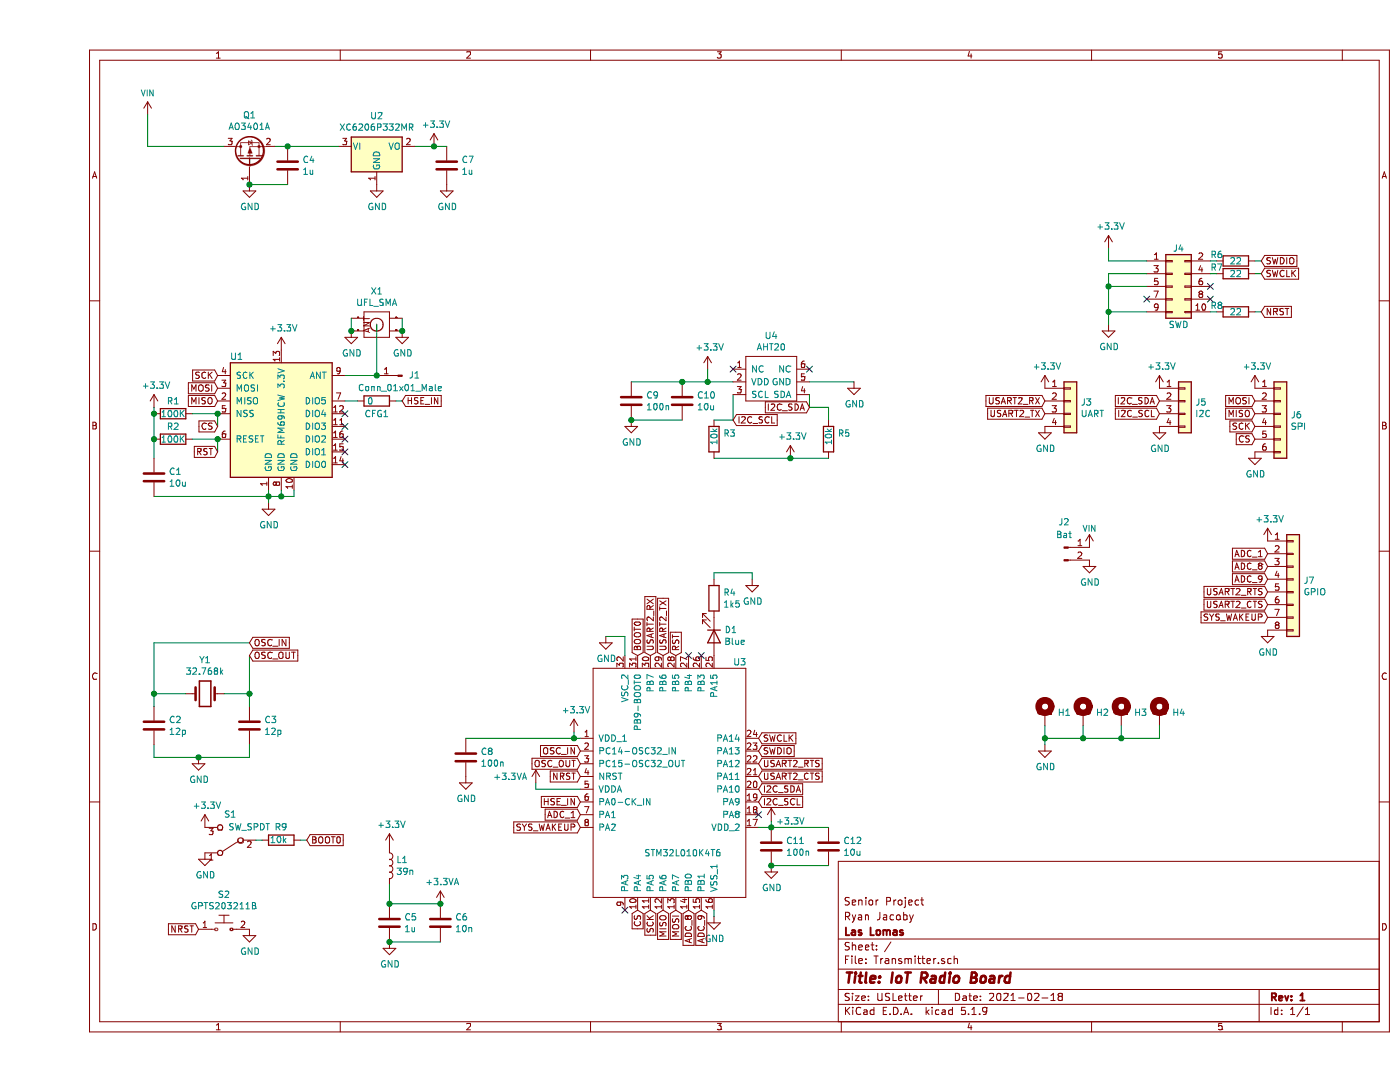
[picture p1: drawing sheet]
EESchema Schematic File Version 4
EELAYER 30 0
EELAYER END
$Descr USLetter 11000 8500
encoding utf-8
Sheet 1 1
Title "IoT Radio Board"
Date "2021-02-18"
Rev "1"
Comp "Las Lomas"
Comment1 "Ryan Jacoby"
Comment2 "Senior Project"
Comment3 ""
Comment4 ""
$EndDescr
$Comp
L RF_Module:RFM69HCW U1
U 1 1
P 1900 3250
F 0 "U1" H 1550 3700 50  0000 C CNN
F 1 "RFM69HCW" V 1900 3200 50  0000 C CNN
F 2 "Digikey Footprints:RF_Module_COM-13909" H -1400 4900 50  0001 C CNN
F 3 "https://www.hoperf.com/data/upload/portal/20181127/5bfcb8284d838.pdf" H -1400 4900 50  0001 C CNN
F 4 "" H 1900 3250 50  0001 C CNN "LCSC Part #"
F 5 "0" H 1900 3250 50  0001 C CNN "LCSC Part"
	1    1900 3250
	1    0    0    -1  
$EndComp
Text GLabel 1400 2950 0    50   Input ~ 0
SCK
Text GLabel 1400 3050 0    50   Input ~ 0
MOSI
Text GLabel 1400 3150 0    50   Input ~ 0
MISO
$Comp
L Connector:Conn_01x01_Male J1
U 1 1
P 2850 2950
F 0 "J1" H 2800 2950 50  0000 R CNN
F 1 "Conn_01x01_Male" H 3200 3050 50  0000 R CNN
F 2 "RF_Antenna:Wire_Antena" H 2850 2950 50  0001 C CNN
F 3 "~" H 2850 2950 50  0001 C CNN
F 4 "" H 2850 2950 50  0001 C CNN "LCSC Part #"
F 5 "0" H 2850 2950 50  0001 C CNN "LCSC Part"
	1    2850 2950
	-1   0    0    1   
$EndComp
Wire Wire Line
	2400 2950 2650 2950
$Comp
L rj_microprocessors:UFL_SMA X1
U 1 1
P 2650 2550
F 0 "X1" H 2650 2815 50  0000 C CNN
F 1 "UFL_SMA" H 2650 2724 50  0000 C CNN
F 2 "Connector_Coaxial:U.FL_Hirose_U.FL-R-SMT-1_Vertical" H 2650 2550 50  0001 C CNN
F 3 "" H 2650 2550 50  0001 C CNN
F 4 " C88374" H 2650 2550 50  0001 C CNN "LCSC Part #"
F 5 " C88374" H 2650 2550 50  0001 C CNN "LCSC Part"
	1    2650 2550
	1    0    0    -1  
$EndComp
Wire Wire Line
	2450 2600 2450 2500
Wire Wire Line
	2850 2600 2850 2500
$Comp
L power:GND #PWR0101
U 1 1
P 2850 2600
F 0 "#PWR0101" H 2850 2350 50  0001 C CNN
F 1 "GND" H 2855 2427 50  0000 C CNN
F 2 "" H 2850 2600 50  0001 C CNN
F 3 "" H 2850 2600 50  0001 C CNN
	1    2850 2600
	1    0    0    -1  
$EndComp
Connection ~ 2850 2600
$Comp
L power:GND #PWR0102
U 1 1
P 2450 2600
F 0 "#PWR0102" H 2450 2350 50  0001 C CNN
F 1 "GND" H 2455 2427 50  0000 C CNN
F 2 "" H 2450 2600 50  0001 C CNN
F 3 "" H 2450 2600 50  0001 C CNN
	1    2450 2600
	1    0    0    -1  
$EndComp
Connection ~ 2450 2600
Wire Wire Line
	2650 2550 2650 2950
$Comp
L Device:R R1
U 1 1
P 1050 3250
F 0 "R1" V 950 3250 50  0000 C CNN
F 1 "100K" V 1050 3250 50  0000 C CNN
F 2 "Resistor_SMD:R_0402_1005Metric" V 980 3250 50  0001 C CNN
F 3 "~" H 1050 3250 50  0001 C CNN
F 4 " C25741" H 1050 3250 50  0001 C CNN "LCSC Part #"
F 5 " C25741" H 1050 3250 50  0001 C CNN "LCSC Part"
	1    1050 3250
	0    1    1    0   
$EndComp
$Comp
L Device:R R2
U 1 1
P 1050 3450
F 0 "R2" V 950 3450 50  0000 C CNN
F 1 "100K" V 1050 3450 50  0000 C CNN
F 2 "Resistor_SMD:R_0402_1005Metric" V 980 3450 50  0001 C CNN
F 3 "~" H 1050 3450 50  0001 C CNN
F 4 " C25741" H 1050 3450 50  0001 C CNN "LCSC Part #"
F 5 " C25741" H 1050 3450 50  0001 C CNN "LCSC Part"
	1    1050 3450
	0    1    1    0   
$EndComp
Wire Wire Line
	1200 3250 1400 3250
Wire Wire Line
	1200 3450 1400 3450
Text GLabel 1400 3350 0    50   Input ~ 0
CS
Connection ~ 1400 3250
Text GLabel 1400 3550 0    50   Input ~ 0
RST
Connection ~ 1400 3450
Wire Wire Line
	900  3450 900  3250
$Comp
L power:+3.3V #PWR0103
U 1 1
P 900 3200
F 0 "#PWR0103" H 900 3050 50  0001 C CNN
F 1 "+3.3V" H 915 3373 50  0000 C CNN
F 2 "" H 900 3200 50  0001 C CNN
F 3 "" H 900 3200 50  0001 C CNN
	1    900  3200
	1    0    0    -1  
$EndComp
Wire Wire Line
	900  3250 900  3200
Connection ~ 900  3250
$Comp
L power:+3.3V #PWR0104
U 1 1
P 1900 2750
F 0 "#PWR0104" H 1900 2600 50  0001 C CNN
F 1 "+3.3V" H 1915 2923 50  0000 C CNN
F 2 "" H 1900 2750 50  0001 C CNN
F 3 "" H 1900 2750 50  0001 C CNN
	1    1900 2750
	1    0    0    -1  
$EndComp
$Comp
L power:GND #PWR0105
U 1 1
P 1800 3950
F 0 "#PWR0105" H 1800 3700 50  0001 C CNN
F 1 "GND" H 1805 3777 50  0000 C CNN
F 2 "" H 1800 3950 50  0001 C CNN
F 3 "" H 1800 3950 50  0001 C CNN
	1    1800 3950
	1    0    0    -1  
$EndComp
Wire Wire Line
	1800 3950 1800 3900
Wire Wire Line
	1800 3900 1900 3900
Wire Wire Line
	1900 3900 1900 3850
Connection ~ 1800 3900
Wire Wire Line
	1800 3900 1800 3850
Wire Wire Line
	1900 3900 2000 3900
Wire Wire Line
	2000 3900 2000 3850
Connection ~ 1900 3900
$Comp
L Device:C C1
U 1 1
P 900 3750
F 0 "C1" H 1015 3796 50  0000 L CNN
F 1 "10u" H 1015 3705 50  0000 L CNN
F 2 "Capacitor_SMD:C_0402_1005Metric" H 938 3600 50  0001 C CNN
F 3 "~" H 900 3750 50  0001 C CNN
F 4 " C15525" H 900 3750 50  0001 C CNN "LCSC Part #"
F 5 " C15525" H 900 3750 50  0001 C CNN "LCSC Part"
	1    900  3750
	1    0    0    -1  
$EndComp
Wire Wire Line
	900  3600 900  3450
Connection ~ 900  3450
Wire Wire Line
	900  3900 1800 3900
Wire Wire Line
	1400 3450 1400 3550
Wire Wire Line
	1400 3250 1400 3350
$Comp
L power:GND #PWR0106
U 1 1
P 5300 7200
F 0 "#PWR0106" H 5300 6950 50  0001 C CNN
F 1 "GND" H 5305 7027 50  0000 C CNN
F 2 "" H 5300 7200 50  0001 C CNN
F 3 "" H 5300 7200 50  0001 C CNN
	1    5300 7200
	1    0    0    -1  
$EndComp
$Comp
L power:+3.3V #PWR0107
U 1 1
P 4200 5750
F 0 "#PWR0107" H 4200 5600 50  0001 C CNN
F 1 "+3.3V" H 4215 5923 50  0000 C CNN
F 2 "" H 4200 5750 50  0001 C CNN
F 3 "" H 4200 5750 50  0001 C CNN
	1    4200 5750
	1    0    0    -1  
$EndComp
$Comp
L power:+3.3V #PWR0108
U 1 1
P 5750 6450
F 0 "#PWR0108" H 5750 6300 50  0001 C CNN
F 1 "+3.3V" H 5900 6450 50  0000 C CNN
F 2 "" H 5750 6450 50  0001 C CNN
F 3 "" H 5750 6450 50  0001 C CNN
	1    5750 6450
	1    0    0    -1  
$EndComp
Wire Wire Line
	4200 5750 4200 5800
Wire Wire Line
	4200 5800 4250 5800
Wire Wire Line
	5750 6450 5750 6500
Wire Wire Line
	5750 6500 5650 6500
$Comp
L power:+3.3VA #PWR0109
U 1 1
P 3900 6150
F 0 "#PWR0109" H 3900 6000 50  0001 C CNN
F 1 "+3.3VA" H 3700 6200 50  0000 C CNN
F 2 "" H 3900 6150 50  0001 C CNN
F 3 "" H 3900 6150 50  0001 C CNN
	1    3900 6150
	1    0    0    -1  
$EndComp
Text GLabel 4250 6100 0    50   Input ~ 0
NRST
Text GLabel 4700 5150 1    50   Input ~ 0
BOOT0
Wire Wire Line
	3900 6200 3900 6150
Wire Wire Line
	3900 6200 4250 6200
Wire Wire Line
	5300 7200 5300 7150
$Comp
L power:GND #PWR0110
U 1 1
P 4450 5000
F 0 "#PWR0110" H 4450 4750 50  0001 C CNN
F 1 "GND" H 4455 4827 50  0000 C CNN
F 2 "" H 4450 5000 50  0001 C CNN
F 3 "" H 4450 5000 50  0001 C CNN
	1    4450 5000
	1    0    0    -1  
$EndComp
Wire Wire Line
	4450 5000 4600 5000
Wire Wire Line
	4600 5000 4600 5150
$Comp
L Device:C C11
U 1 1
P 5750 6650
F 0 "C11" H 5865 6696 50  0000 L CNN
F 1 "100n" H 5865 6605 50  0000 L CNN
F 2 "Capacitor_SMD:C_0402_1005Metric" H 5788 6500 50  0001 C CNN
F 3 "~" H 5750 6650 50  0001 C CNN
F 4 " C1525" H 5750 6650 50  0001 C CNN "LCSC Part #"
F 5 " C1525" H 5750 6650 50  0001 C CNN "LCSC Part"
	1    5750 6650
	1    0    0    -1  
$EndComp
Connection ~ 5750 6500
$Comp
L power:GND #PWR0111
U 1 1
P 5750 6800
F 0 "#PWR0111" H 5750 6550 50  0001 C CNN
F 1 "GND" H 5755 6627 50  0000 C CNN
F 2 "" H 5750 6800 50  0001 C CNN
F 3 "" H 5750 6800 50  0001 C CNN
	1    5750 6800
	1    0    0    -1  
$EndComp
$Comp
L Device:C C12
U 1 1
P 6200 6650
F 0 "C12" H 6315 6696 50  0000 L CNN
F 1 "10u" H 6315 6605 50  0000 L CNN
F 2 "Capacitor_SMD:C_0402_1005Metric" H 6238 6500 50  0001 C CNN
F 3 "~" H 6200 6650 50  0001 C CNN
F 4 " C15525" H 6200 6650 50  0001 C CNN "LCSC Part #"
F 5 " C15525" H 6200 6650 50  0001 C CNN "LCSC Part"
	1    6200 6650
	1    0    0    -1  
$EndComp
Wire Wire Line
	5750 6500 6200 6500
Wire Wire Line
	6200 6800 5750 6800
Connection ~ 5750 6800
$Comp
L Device:C C8
U 1 1
P 3350 5950
F 0 "C8" H 3465 5996 50  0000 L CNN
F 1 "100n" H 3465 5905 50  0000 L CNN
F 2 "Capacitor_SMD:C_0402_1005Metric" H 3388 5800 50  0001 C CNN
F 3 "~" H 3350 5950 50  0001 C CNN
F 4 " C1525" H 3350 5950 50  0001 C CNN "LCSC Part #"
F 5 " C1525" H 3350 5950 50  0001 C CNN "LCSC Part"
	1    3350 5950
	1    0    0    -1  
$EndComp
Connection ~ 4200 5800
$Comp
L power:GND #PWR0112
U 1 1
P 3350 6100
F 0 "#PWR0112" H 3350 5850 50  0001 C CNN
F 1 "GND" H 3355 5927 50  0000 C CNN
F 2 "" H 3350 6100 50  0001 C CNN
F 3 "" H 3350 6100 50  0001 C CNN
	1    3350 6100
	1    0    0    -1  
$EndComp
Wire Wire Line
	3350 5800 4200 5800
Text GLabel 4700 7150 3    50   Input ~ 0
CS
Text GLabel 4800 7150 3    50   Input ~ 0
SCK
Text GLabel 4900 7150 3    50   Input ~ 0
MISO
Text GLabel 5000 7150 3    50   Input ~ 0
MOSI
$Comp
L Device:L L1
U 1 1
P 2750 6800
F 0 "L1" H 2802 6846 50  0000 L CNN
F 1 "39n" H 2802 6755 50  0000 L CNN
F 2 "Inductor_SMD:L_0402_1005Metric" H 2750 6800 50  0001 C CNN
F 3 "~" H 2750 6800 50  0001 C CNN
F 4 " C86063" H 2750 6800 50  0001 C CNN "LCSC Part #"
F 5 " C86063" H 2750 6800 50  0001 C CNN "LCSC Part"
	1    2750 6800
	1    0    0    -1  
$EndComp
$Comp
L Device:C C5
U 1 1
P 2750 7250
F 0 "C5" H 2865 7296 50  0000 L CNN
F 1 "1u" H 2865 7205 50  0000 L CNN
F 2 "Capacitor_SMD:C_0603_1608Metric" H 2788 7100 50  0001 C CNN
F 3 "~" H 2750 7250 50  0001 C CNN
F 4 " C15849" H 2750 7250 50  0001 C CNN "LCSC Part #"
F 5 " C15849" H 2750 7250 50  0001 C CNN "LCSC Part"
	1    2750 7250
	1    0    0    -1  
$EndComp
$Comp
L Device:C C6
U 1 1
P 3150 7250
F 0 "C6" H 3265 7296 50  0000 L CNN
F 1 "10n" H 3265 7205 50  0000 L CNN
F 2 "Capacitor_SMD:C_0603_1608Metric" H 3188 7100 50  0001 C CNN
F 3 "~" H 3150 7250 50  0001 C CNN
F 4 " C57112" H 3150 7250 50  0001 C CNN "LCSC Part #"
F 5 " C57112" H 3150 7250 50  0001 C CNN "LCSC Part"
	1    3150 7250
	1    0    0    -1  
$EndComp
Wire Wire Line
	2750 6950 2750 7100
Wire Wire Line
	2750 7100 3150 7100
Connection ~ 2750 7100
Wire Wire Line
	3150 7400 2750 7400
$Comp
L power:+3.3VA #PWR0113
U 1 1
P 3150 7100
F 0 "#PWR0113" H 3150 6950 50  0001 C CNN
F 1 "+3.3VA" H 3165 7273 50  0000 C CNN
F 2 "" H 3150 7100 50  0001 C CNN
F 3 "" H 3150 7100 50  0001 C CNN
	1    3150 7100
	1    0    0    -1  
$EndComp
$Comp
L power:GND #PWR0114
U 1 1
P 2750 7400
F 0 "#PWR0114" H 2750 7150 50  0001 C CNN
F 1 "GND" H 2755 7227 50  0000 C CNN
F 2 "" H 2750 7400 50  0001 C CNN
F 3 "" H 2750 7400 50  0001 C CNN
	1    2750 7400
	1    0    0    -1  
$EndComp
Connection ~ 2750 7400
$Comp
L power:+3.3V #PWR0115
U 1 1
P 2750 6650
F 0 "#PWR0115" H 2750 6500 50  0001 C CNN
F 1 "+3.3V" H 2765 6823 50  0000 C CNN
F 2 "" H 2750 6650 50  0001 C CNN
F 3 "" H 2750 6650 50  0001 C CNN
	1    2750 6650
	1    0    0    -1  
$EndComp
Connection ~ 3150 7100
$Comp
L Device:C C2
U 1 1
P 900 5700
F 0 "C2" H 1015 5746 50  0000 L CNN
F 1 "12p" H 1015 5655 50  0000 L CNN
F 2 "Capacitor_SMD:C_0402_1005Metric" H 938 5550 50  0001 C CNN
F 3 "~" H 900 5700 50  0001 C CNN
F 4 " C1547" H 900 5700 50  0001 C CNN "LCSC Part #"
F 5 " C1547" H 900 5700 50  0001 C CNN "LCSC Part"
	1    900  5700
	1    0    0    -1  
$EndComp
Wire Wire Line
	900  5950 900  5850
Connection ~ 900  5450
Wire Wire Line
	900  5550 900  5450
Text GLabel 1250 7300 0    50   Input ~ 0
NRST
$Comp
L dk_Pushbutton-Switches:GPTS203211B S2
U 1 1
P 1450 7300
F 0 "S2" H 1450 7575 50  0000 C CNN
F 1 "GPTS203211B" H 1450 7484 50  0000 C CNN
F 2 "Jumper:SolderJumper-2_P1.3mm_Open_Pad1.0x1.5mm" H 1650 7500 50  0001 L CNN
F 3 "http://switches-connectors-custom.cwind.com/Asset/GPTS203211BR2.pdf" H 1650 7600 60  0001 L CNN
F 4 "CW181-ND" H 1650 7700 60  0001 L CNN "Digi-Key_PN"
F 5 "GPTS203211B" H 1650 7800 60  0001 L CNN "MPN"
F 6 "Switches" H 1650 7900 60  0001 L CNN "Category"
F 7 "Pushbutton Switches" H 1650 8000 60  0001 L CNN "Family"
F 8 "http://switches-connectors-custom.cwind.com/Asset/GPTS203211BR2.pdf" H 1650 8100 60  0001 L CNN "DK_Datasheet_Link"
F 9 "/product-detail/en/cw-industries/GPTS203211B/CW181-ND/3190590" H 1650 8200 60  0001 L CNN "DK_Detail_Page"
F 10 "SWITCH PUSHBUTTON SPST 1A 30V" H 1650 8300 60  0001 L CNN "Description"
F 11 "CW Industries" H 1650 8400 60  0001 L CNN "Manufacturer"
F 12 "Active" H 1650 8500 60  0001 L CNN "Status"
F 13 "" H 1450 7300 50  0001 C CNN "LCSC Part #"
F 14 "0" H 1450 7300 50  0001 C CNN "LCSC Part"
	1    1450 7300
	1    0    0    -1  
$EndComp
$Comp
L power:+3.3V #PWR0116
U 1 1
P 1300 6500
F 0 "#PWR0116" H 1300 6350 50  0001 C CNN
F 1 "+3.3V" H 1315 6673 50  0000 C CNN
F 2 "" H 1300 6500 50  0001 C CNN
F 3 "" H 1300 6500 50  0001 C CNN
	1    1300 6500
	1    0    0    -1  
$EndComp
$Comp
L power:GND #PWR0117
U 1 1
P 1300 6700
F 0 "#PWR0117" H 1300 6450 50  0001 C CNN
F 1 "GND" H 1305 6527 50  0000 C CNN
F 2 "" H 1300 6700 50  0001 C CNN
F 3 "" H 1300 6700 50  0001 C CNN
	1    1300 6700
	1    0    0    -1  
$EndComp
Text GLabel 2100 6600 2    50   Input ~ 0
BOOT0
$Comp
L Switch:SW_SPDT S1
U 1 1
P 1500 6600
F 0 "S1" H 1500 6400 50  0000 C CNN
F 1 "SW_SPDT" H 1350 6500 50  0000 C CNN
F 2 "Jumper:SolderJumper-3_P1.3mm_Bridged12_Pad1.0x1.5mm" H 1500 6600 50  0001 C CNN
F 3 "~" H 1500 6600 50  0001 C CNN
F 4 "" H 1500 6600 50  0001 C CNN "LCSC Part #"
F 5 "0" H 1500 6600 50  0001 C CNN "LCSC Part"
	1    1500 6600
	-1   0    0    1   
$EndComp
Text GLabel 1650 5150 2    50   Input ~ 0
OSC_OUT
Text GLabel 1650 5050 2    50   Input ~ 0
OSC_IN
Wire Wire Line
	1250 5950 900  5950
Connection ~ 1250 5950
$Comp
L power:GND #PWR0118
U 1 1
P 1250 5950
F 0 "#PWR0118" H 1250 5700 50  0001 C CNN
F 1 "GND" H 1255 5777 50  0000 C CNN
F 2 "" H 1250 5950 50  0001 C CNN
F 3 "" H 1250 5950 50  0001 C CNN
	1    1250 5950
	1    0    0    -1  
$EndComp
Connection ~ 1650 5450
Wire Wire Line
	1650 5850 1650 5950
Wire Wire Line
	1650 5450 1650 5550
Wire Wire Line
	1450 5450 1650 5450
Wire Wire Line
	900  5450 1150 5450
$Comp
L Device:C C3
U 1 1
P 1650 5700
F 0 "C3" H 1765 5746 50  0000 L CNN
F 1 "12p" H 1765 5655 50  0000 L CNN
F 2 "Capacitor_SMD:C_0402_1005Metric" H 1688 5550 50  0001 C CNN
F 3 "~" H 1650 5700 50  0001 C CNN
F 4 " C1547" H 1650 5700 50  0001 C CNN "LCSC Part #"
F 5 " C1547" H 1650 5700 50  0001 C CNN "LCSC Part"
	1    1650 5700
	1    0    0    -1  
$EndComp
$Comp
L Device:LED D1
U 1 1
P 5300 5000
F 0 "D1" V 5247 5080 50  0000 L CNN
F 1 "Blue" V 5338 5080 50  0000 L CNN
F 2 "LED_SMD:LED_0805_2012Metric" H 5300 5000 50  0001 C CNN
F 3 "~" H 5300 5000 50  0001 C CNN
F 4 " C2293" H 5300 5000 50  0001 C CNN "LCSC Part #"
F 5 " C2293" H 5300 5000 50  0001 C CNN "LCSC Part"
	1    5300 5000
	0    1    1    0   
$EndComp
$Comp
L Device:R R4
U 1 1
P 5300 4700
F 0 "R4" H 5370 4746 50  0000 L CNN
F 1 "1k5" H 5370 4655 50  0000 L CNN
F 2 "Resistor_SMD:R_0603_1608Metric" V 5230 4700 50  0001 C CNN
F 3 "~" H 5300 4700 50  0001 C CNN
F 4 " C22843" H 5300 4700 50  0001 C CNN "LCSC Part #"
F 5 " C22843" H 5300 4700 50  0001 C CNN "LCSC Part"
	1    5300 4700
	1    0    0    -1  
$EndComp
$Comp
L power:GND #PWR0119
U 1 1
P 5600 4550
F 0 "#PWR0119" H 5600 4300 50  0001 C CNN
F 1 "GND" H 5605 4377 50  0000 C CNN
F 2 "" H 5600 4550 50  0001 C CNN
F 3 "" H 5600 4550 50  0001 C CNN
	1    5600 4550
	1    0    0    -1  
$EndComp
Wire Wire Line
	5300 4550 5300 4500
Wire Wire Line
	5300 4500 5600 4500
Wire Wire Line
	5600 4500 5600 4550
Text GLabel 4250 6400 0    50   Input ~ 0
ADC_1
Text GLabel 4250 6500 0    50   Input ~ 0
SYS_WAKEUP
Text GLabel 5100 7150 3    50   Input ~ 0
ADC_8
Text GLabel 5200 7150 3    50   Input ~ 0
ADC_9
Text GLabel 5650 5800 2    50   Input ~ 0
SWCLK
Text GLabel 5650 5900 2    50   Input ~ 0
SWDIO
Text GLabel 5650 6200 2    50   Input ~ 0
I2C_SDA
Text GLabel 5650 6300 2    50   Input ~ 0
I2C_SCL
Text GLabel 4800 5150 1    50   Input ~ 0
USART2_RX
Text GLabel 4900 5150 1    50   Input ~ 0
USART2_TX
Text GLabel 5650 6000 2    50   Input ~ 0
USART2_RTS
Text GLabel 5650 6100 2    50   Input ~ 0
USART2_CTS
$Comp
L power:GND #PWR0120
U 1 1
P 1650 7300
F 0 "#PWR0120" H 1650 7050 50  0001 C CNN
F 1 "GND" H 1655 7127 50  0000 C CNN
F 2 "" H 1650 7300 50  0001 C CNN
F 3 "" H 1650 7300 50  0001 C CNN
	1    1650 7300
	1    0    0    -1  
$EndComp
Text GLabel 4250 6000 0    50   Input ~ 0
OSC_OUT
Text GLabel 4250 5900 0    50   Input ~ 0
OSC_IN
$Comp
L Device:Crystal Y1
U 1 1
P 1300 5450
F 0 "Y1" H 1300 5718 50  0000 C CNN
F 1 "32.768k" H 1300 5627 50  0000 C CNN
F 2 "Crystal:Crystal_SMD_3215-2Pin_3.2x1.5mm" H 1300 5450 50  0001 C CNN
F 3 "~" H 1300 5450 50  0001 C CNN
F 4 " C32346" H 1300 5450 50  0001 C CNN "LCSC Part #"
F 5 " C32346" H 1300 5450 50  0001 C CNN "LCSC Part"
	1    1300 5450
	1    0    0    -1  
$EndComp
Wire Wire Line
	1250 5950 1650 5950
Wire Wire Line
	1650 5050 900  5050
Wire Wire Line
	900  5050 900  5450
Wire Wire Line
	1650 5150 1650 5450
$Comp
L rj_microprocessors:AHT20 U4
U 1 1
P 5550 3150
F 0 "U4" H 5750 3665 50  0000 C CNN
F 1 "AHT20" H 5750 3574 50  0000 C CNN
F 2 "Package_LGA:LGA-6_3x3mm_AHT20" H 5850 3550 50  0001 C CNN
F 3 "" H 5850 3550 50  0001 C CNN
F 4 " C503357" H 5550 3150 50  0001 C CNN "LCSC Part #"
F 5 " C503357" H 5550 3150 50  0001 C CNN "LCSC Part"
	1    5550 3150
	1    0    0    -1  
$EndComp
NoConn ~ 5450 2900
NoConn ~ 6050 2900
$Comp
L power:+3.3V #PWR0121
U 1 1
P 5250 2900
F 0 "#PWR0121" H 5250 2750 50  0001 C CNN
F 1 "+3.3V" H 5265 3073 50  0000 C CNN
F 2 "" H 5250 2900 50  0001 C CNN
F 3 "" H 5250 2900 50  0001 C CNN
	1    5250 2900
	1    0    0    -1  
$EndComp
Wire Wire Line
	5250 2900 5250 3000
Wire Wire Line
	5250 3000 5450 3000
$Comp
L power:GND #PWR0122
U 1 1
P 6400 3000
F 0 "#PWR0122" H 6400 2750 50  0001 C CNN
F 1 "GND" H 6405 2827 50  0000 C CNN
F 2 "" H 6400 3000 50  0001 C CNN
F 3 "" H 6400 3000 50  0001 C CNN
	1    6400 3000
	1    0    0    -1  
$EndComp
Wire Wire Line
	6400 3000 6050 3000
$Comp
L Device:C C10
U 1 1
P 5050 3150
F 0 "C10" H 5165 3196 50  0000 L CNN
F 1 "10u" H 5165 3105 50  0000 L CNN
F 2 "Capacitor_SMD:C_0402_1005Metric" H 5088 3000 50  0001 C CNN
F 3 "~" H 5050 3150 50  0001 C CNN
F 4 " C15525" H 5050 3150 50  0001 C CNN "LCSC Part #"
F 5 " C15525" H 5050 3150 50  0001 C CNN "LCSC Part"
	1    5050 3150
	1    0    0    -1  
$EndComp
$Comp
L Device:C C9
U 1 1
P 4650 3150
F 0 "C9" H 4765 3196 50  0000 L CNN
F 1 "100n" H 4765 3105 50  0000 L CNN
F 2 "Capacitor_SMD:C_0402_1005Metric" H 4688 3000 50  0001 C CNN
F 3 "~" H 4650 3150 50  0001 C CNN
F 4 " C1525" H 4650 3150 50  0001 C CNN "LCSC Part #"
F 5 " C1525" H 4650 3150 50  0001 C CNN "LCSC Part"
	1    4650 3150
	1    0    0    -1  
$EndComp
Wire Wire Line
	5250 3000 5050 3000
Connection ~ 5250 3000
Wire Wire Line
	5050 3000 4650 3000
Connection ~ 5050 3000
Wire Wire Line
	5050 3300 4650 3300
$Comp
L power:GND #PWR0123
U 1 1
P 4650 3300
F 0 "#PWR0123" H 4650 3050 50  0001 C CNN
F 1 "GND" H 4655 3127 50  0000 C CNN
F 2 "" H 4650 3300 50  0001 C CNN
F 3 "" H 4650 3300 50  0001 C CNN
	1    4650 3300
	1    0    0    -1  
$EndComp
Connection ~ 4650 3300
Text GLabel 6050 3200 0    50   Input ~ 0
I2C_SDA
Text GLabel 5450 3300 2    50   Input ~ 0
I2C_SCL
Wire Wire Line
	5450 3300 5450 3100
Wire Wire Line
	6050 3200 6050 3100
$Comp
L Device:R R3
U 1 1
P 5300 3450
F 0 "R3" H 5370 3496 50  0000 L CNN
F 1 "10k" V 5300 3400 50  0000 L CNN
F 2 "Resistor_SMD:R_0402_1005Metric" V 5230 3450 50  0001 C CNN
F 3 "~" H 5300 3450 50  0001 C CNN
F 4 " C25744" H 5300 3450 50  0001 C CNN "LCSC Part #"
F 5 " C25744" H 5300 3450 50  0001 C CNN "LCSC Part"
	1    5300 3450
	1    0    0    -1  
$EndComp
$Comp
L Device:R R5
U 1 1
P 6200 3450
F 0 "R5" H 6270 3496 50  0000 L CNN
F 1 "10k" V 6200 3400 50  0000 L CNN
F 2 "Resistor_SMD:R_0402_1005Metric" V 6130 3450 50  0001 C CNN
F 3 "~" H 6200 3450 50  0001 C CNN
F 4 " C25744" H 6200 3450 50  0001 C CNN "LCSC Part #"
F 5 " C25744" H 6200 3450 50  0001 C CNN "LCSC Part"
	1    6200 3450
	1    0    0    -1  
$EndComp
Wire Wire Line
	6200 3300 6200 3200
Wire Wire Line
	6200 3200 6050 3200
Wire Wire Line
	5450 3300 5300 3300
Wire Wire Line
	5300 3600 5900 3600
$Comp
L power:+3.3V #PWR0124
U 1 1
P 5900 3600
F 0 "#PWR0124" H 5900 3450 50  0001 C CNN
F 1 "+3.3V" H 5915 3773 50  0000 C CNN
F 2 "" H 5900 3600 50  0001 C CNN
F 3 "" H 5900 3600 50  0001 C CNN
	1    5900 3600
	1    0    0    -1  
$EndComp
Connection ~ 5900 3600
Wire Wire Line
	5900 3600 6200 3600
$Comp
L Connector:Conn_01x02_Male J2
U 1 1
P 8050 4300
F 0 "J2" H 8050 4500 50  0000 C CNN
F 1 "Bat" H 8050 4400 50  0000 C CNN
F 2 "Connector_JST:JST_PH_S2B-PH-SM4-TB_1x02-1MP_P2.00mm_Horizontal" H 8050 4300 50  0001 C CNN
F 3 "~" H 8050 4300 50  0001 C CNN
F 4 "" H 8050 4300 50  0001 C CNN "LCSC Part #"
F 5 "0" H 8050 4300 50  0001 C CNN "LCSC Part"
	1    8050 4300
	1    0    0    -1  
$EndComp
$Comp
L power:GND #PWR0125
U 1 1
P 8250 4400
F 0 "#PWR0125" H 8250 4150 50  0001 C CNN
F 1 "GND" H 8255 4227 50  0000 C CNN
F 2 "" H 8250 4400 50  0001 C CNN
F 3 "" H 8250 4400 50  0001 C CNN
	1    8250 4400
	1    0    0    -1  
$EndComp
$Comp
L SparkFun-PowerSymbols:VIN #SUPPLY0101
U 1 1
P 8250 4300
F 0 "#SUPPLY0101" H 8300 4300 45  0001 L BNN
F 1 "VIN" H 8250 4450 45  0000 C CNN
F 2 "XXX-00000" H 8450 4450 60  0001 C CNN
F 3 "" H 8250 4300 60  0001 C CNN
	1    8250 4300
	1    0    0    -1  
$EndComp
$Comp
L SparkFun-PowerSymbols:VIN #SUPPLY0102
U 1 1
P 850 900
F 0 "#SUPPLY0102" H 900 900 45  0001 L BNN
F 1 "VIN" H 850 1070 45  0000 C CNN
F 2 "XXX-00000" H 850 1081 60  0001 C CNN
F 3 "" H 850 900 60  0001 C CNN
	1    850  900 
	1    0    0    -1  
$EndComp
$Comp
L Regulator_Linear:XC6206PxxxMR U2
U 1 1
P 2650 1150
F 0 "U2" H 2650 1392 50  0000 C CNN
F 1 "XC6206P332MR" H 2650 1301 50  0000 C CNN
F 2 "Digikey Footprints:SOT-23-3" H 2650 1375 50  0001 C CIN
F 3 "https://www.torexsemi.com/file/xc6206/XC6206.pdf" H 2650 1150 50  0001 C CNN
F 4 " C5446" H 2650 1150 50  0001 C CNN "LCSC Part #"
F 5 "C5446" H 2650 1150 50  0001 C CNN "LCSC Part"
	1    2650 1150
	1    0    0    -1  
$EndComp
Wire Wire Line
	850  900  850  1150
$Comp
L Transistor_FET:AO3401A Q1
U 1 1
P 1650 1250
F 0 "Q1" V 1992 1250 50  0000 C CNN
F 1 "AO3401A" V 1901 1250 50  0000 C CNN
F 2 "Package_TO_SOT_SMD:SOT-23" H 1850 1175 50  0001 L CIN
F 3 "http://www.aosmd.com/pdfs/datasheet/AO3401A.pdf" H 1650 1250 50  0001 L CNN
F 4 " C15127" H 1650 1250 50  0001 C CNN "LCSC Part #"
F 5 " C15127" H 1650 1250 50  0001 C CNN "LCSC Part"
	1    1650 1250
	0    -1   -1   0   
$EndComp
$Comp
L power:GND #PWR0126
U 1 1
P 1650 1450
F 0 "#PWR0126" H 1650 1200 50  0001 C CNN
F 1 "GND" H 1655 1277 50  0000 C CNN
F 2 "" H 1650 1450 50  0001 C CNN
F 3 "" H 1650 1450 50  0001 C CNN
	1    1650 1450
	1    0    0    -1  
$EndComp
$Comp
L Device:C C4
U 1 1
P 1950 1300
F 0 "C4" H 2065 1346 50  0000 L CNN
F 1 "1u" H 2065 1255 50  0000 L CNN
F 2 "Capacitor_SMD:C_0805_2012Metric" H 1988 1150 50  0001 C CNN
F 3 "~" H 1950 1300 50  0001 C CNN
F 4 " C28323" H 1950 1300 50  0001 C CNN "LCSC Part #"
F 5 " C28323" H 1950 1300 50  0001 C CNN "LCSC Part"
	1    1950 1300
	1    0    0    -1  
$EndComp
Connection ~ 1950 1150
Wire Wire Line
	1950 1150 1850 1150
Wire Wire Line
	1950 1450 1650 1450
Connection ~ 1650 1450
Wire Wire Line
	1950 1150 2350 1150
$Comp
L power:GND #PWR0127
U 1 1
P 2650 1450
F 0 "#PWR0127" H 2650 1200 50  0001 C CNN
F 1 "GND" H 2655 1277 50  0000 C CNN
F 2 "" H 2650 1450 50  0001 C CNN
F 3 "" H 2650 1450 50  0001 C CNN
	1    2650 1450
	1    0    0    -1  
$EndComp
$Comp
L Device:C C7
U 1 1
P 3200 1300
F 0 "C7" H 3315 1346 50  0000 L CNN
F 1 "1u" H 3315 1255 50  0000 L CNN
F 2 "Capacitor_SMD:C_0805_2012Metric" H 3238 1150 50  0001 C CNN
F 3 "~" H 3200 1300 50  0001 C CNN
F 4 " C28323" H 3200 1300 50  0001 C CNN "LCSC Part #"
F 5 " C28323" H 3200 1300 50  0001 C CNN "LCSC Part"
	1    3200 1300
	1    0    0    -1  
$EndComp
Wire Wire Line
	2950 1150 3100 1150
$Comp
L power:GND #PWR0128
U 1 1
P 3200 1450
F 0 "#PWR0128" H 3200 1200 50  0001 C CNN
F 1 "GND" H 3205 1277 50  0000 C CNN
F 2 "" H 3200 1450 50  0001 C CNN
F 3 "" H 3200 1450 50  0001 C CNN
	1    3200 1450
	1    0    0    -1  
$EndComp
$Comp
L power:+3.3V #PWR0129
U 1 1
P 3100 1150
F 0 "#PWR0129" H 3100 1000 50  0001 C CNN
F 1 "+3.3V" H 3115 1323 50  0000 C CNN
F 2 "" H 3100 1150 50  0001 C CNN
F 3 "" H 3100 1150 50  0001 C CNN
	1    3100 1150
	1    0    0    -1  
$EndComp
Connection ~ 3100 1150
Wire Wire Line
	3100 1150 3200 1150
$Comp
L Connector_Generic:Conn_02x05_Odd_Even J4
U 1 1
P 8900 2250
F 0 "J4" H 8950 2550 50  0000 C CNN
F 1 "SWD" H 8950 1950 50  0000 C CNN
F 2 "Connector_PinHeader_1.27mm:PinHeader_2x05_P1.27mm_Vertical_SMD" H 8900 2250 50  0001 C CNN
F 3 "~" H 8900 2250 50  0001 C CNN
F 4 "" H 8900 2250 50  0001 C CNN "LCSC Part #"
F 5 "0" H 8900 2250 50  0001 C CNN "LCSC Part"
	1    8900 2250
	1    0    0    -1  
$EndComp
$Comp
L power:+3.3V #PWR0130
U 1 1
P 8400 1950
F 0 "#PWR0130" H 8400 1800 50  0001 C CNN
F 1 "+3.3V" H 8415 2123 50  0000 C CNN
F 2 "" H 8400 1950 50  0001 C CNN
F 3 "" H 8400 1950 50  0001 C CNN
	1    8400 1950
	1    0    0    -1  
$EndComp
Wire Wire Line
	8400 1950 8400 2050
Wire Wire Line
	8400 2050 8700 2050
$Comp
L power:GND #PWR0131
U 1 1
P 8400 2550
F 0 "#PWR0131" H 8400 2300 50  0001 C CNN
F 1 "GND" H 8405 2377 50  0000 C CNN
F 2 "" H 8400 2550 50  0001 C CNN
F 3 "" H 8400 2550 50  0001 C CNN
	1    8400 2550
	1    0    0    -1  
$EndComp
Wire Wire Line
	8400 2550 8400 2450
Wire Wire Line
	8400 2150 8700 2150
Wire Wire Line
	8700 2250 8400 2250
Connection ~ 8400 2250
Wire Wire Line
	8400 2250 8400 2150
Wire Wire Line
	8700 2450 8400 2450
Connection ~ 8400 2450
Wire Wire Line
	8400 2450 8400 2250
NoConn ~ 8700 2350
$Comp
L Device:R R6
U 1 1
P 9400 2050
F 0 "R6" V 9350 1900 50  0000 C CNN
F 1 "22" V 9400 2050 50  0000 C CNN
F 2 "Resistor_SMD:R_0402_1005Metric" V 9330 2050 50  0001 C CNN
F 3 "~" H 9400 2050 50  0001 C CNN
F 4 " C25092" H 9400 2050 50  0001 C CNN "LCSC Part #"
F 5 " C25092" H 9400 2050 50  0001 C CNN "LCSC Part"
	1    9400 2050
	0    1    1    0   
$EndComp
$Comp
L Device:R R7
U 1 1
P 9400 2150
F 0 "R7" V 9350 2000 50  0000 C CNN
F 1 "22" V 9400 2150 50  0000 C CNN
F 2 "Resistor_SMD:R_0402_1005Metric" V 9330 2150 50  0001 C CNN
F 3 "~" H 9400 2150 50  0001 C CNN
F 4 " C25092" H 9400 2150 50  0001 C CNN "LCSC Part #"
F 5 " C25092" H 9400 2150 50  0001 C CNN "LCSC Part"
	1    9400 2150
	0    1    1    0   
$EndComp
$Comp
L Device:R R8
U 1 1
P 9400 2450
F 0 "R8" V 9350 2300 50  0000 C CNN
F 1 "22" V 9400 2450 50  0000 C CNN
F 2 "Resistor_SMD:R_0402_1005Metric" V 9330 2450 50  0001 C CNN
F 3 "~" H 9400 2450 50  0001 C CNN
F 4 " C25092" H 9400 2450 50  0001 C CNN "LCSC Part #"
F 5 " C25092" H 9400 2450 50  0001 C CNN "LCSC Part"
	1    9400 2450
	0    1    1    0   
$EndComp
Wire Wire Line
	9200 2450 9250 2450
Wire Wire Line
	9200 2150 9250 2150
Wire Wire Line
	9200 2050 9250 2050
NoConn ~ 9200 2350
Text GLabel 9600 2450 2    50   Input ~ 0
NRST
Text GLabel 9600 2150 2    50   Input ~ 0
SWCLK
Text GLabel 9600 2050 2    50   Input ~ 0
SWDIO
Wire Wire Line
	9550 2150 9600 2150
Wire Wire Line
	9550 2050 9600 2050
Wire Wire Line
	9550 2450 9600 2450
NoConn ~ 9200 2250
$Comp
L Connector_Generic:Conn_01x04 J3
U 1 1
P 8100 3150
F 0 "J3" H 8180 3142 50  0000 L CNN
F 1 "UART" H 8180 3051 50  0000 L CNN
F 2 "TestPoint:TestPoint_SMD_4Pads_2mm" H 8100 3150 50  0001 C CNN
F 3 "~" H 8100 3150 50  0001 C CNN
F 4 "" H 8100 3150 50  0001 C CNN "LCSC Part #"
F 5 "0" H 8100 3150 50  0001 C CNN "LCSC Part"
	1    8100 3150
	1    0    0    -1  
$EndComp
$Comp
L Connector_Generic:Conn_01x04 J5
U 1 1
P 9000 3150
F 0 "J5" H 9080 3142 50  0000 L CNN
F 1 "I2C" H 9080 3051 50  0000 L CNN
F 2 "TestPoint:TestPoint_SMD_4Pads_2mm" H 9000 3150 50  0001 C CNN
F 3 "~" H 9000 3150 50  0001 C CNN
F 4 "" H 9000 3150 50  0001 C CNN "LCSC Part #"
F 5 "0" H 9000 3150 50  0001 C CNN "LCSC Part"
	1    9000 3150
	1    0    0    -1  
$EndComp
$Comp
L Connector_Generic:Conn_01x06 J6
U 1 1
P 9750 3250
F 0 "J6" H 9830 3242 50  0000 L CNN
F 1 "SPI" H 9830 3151 50  0000 L CNN
F 2 "TestPoint:TestPoint_SMD_6Pads_2mm" H 9750 3250 50  0001 C CNN
F 3 "~" H 9750 3250 50  0001 C CNN
F 4 "" H 9750 3250 50  0001 C CNN "LCSC Part #"
F 5 "0" H 9750 3250 50  0001 C CNN "LCSC Part"
	1    9750 3250
	1    0    0    -1  
$EndComp
$Comp
L power:GND #PWR0132
U 1 1
P 8800 3350
F 0 "#PWR0132" H 8800 3100 50  0001 C CNN
F 1 "GND" H 8805 3177 50  0000 C CNN
F 2 "" H 8800 3350 50  0001 C CNN
F 3 "" H 8800 3350 50  0001 C CNN
	1    8800 3350
	1    0    0    -1  
$EndComp
$Comp
L power:GND #PWR0133
U 1 1
P 7900 3350
F 0 "#PWR0133" H 7900 3100 50  0001 C CNN
F 1 "GND" H 7905 3177 50  0000 C CNN
F 2 "" H 7900 3350 50  0001 C CNN
F 3 "" H 7900 3350 50  0001 C CNN
	1    7900 3350
	1    0    0    -1  
$EndComp
$Comp
L power:+3.3V #PWR0134
U 1 1
P 7900 3050
F 0 "#PWR0134" H 7900 2900 50  0001 C CNN
F 1 "+3.3V" H 7915 3223 50  0000 C CNN
F 2 "" H 7900 3050 50  0001 C CNN
F 3 "" H 7900 3050 50  0001 C CNN
	1    7900 3050
	1    0    0    -1  
$EndComp
$Comp
L power:+3.3V #PWR0135
U 1 1
P 8800 3050
F 0 "#PWR0135" H 8800 2900 50  0001 C CNN
F 1 "+3.3V" H 8815 3223 50  0000 C CNN
F 2 "" H 8800 3050 50  0001 C CNN
F 3 "" H 8800 3050 50  0001 C CNN
	1    8800 3050
	1    0    0    -1  
$EndComp
$Comp
L power:+3.3V #PWR0136
U 1 1
P 9550 3050
F 0 "#PWR0136" H 9550 2900 50  0001 C CNN
F 1 "+3.3V" H 9565 3223 50  0000 C CNN
F 2 "" H 9550 3050 50  0001 C CNN
F 3 "" H 9550 3050 50  0001 C CNN
	1    9550 3050
	1    0    0    -1  
$EndComp
$Comp
L power:GND #PWR0137
U 1 1
P 9550 3550
F 0 "#PWR0137" H 9550 3300 50  0001 C CNN
F 1 "GND" H 9555 3377 50  0000 C CNN
F 2 "" H 9550 3550 50  0001 C CNN
F 3 "" H 9550 3550 50  0001 C CNN
	1    9550 3550
	1    0    0    -1  
$EndComp
Text GLabel 7900 3250 0    50   Input ~ 0
USART2_TX
Text GLabel 7900 3150 0    50   Input ~ 0
USART2_RX
Text GLabel 8800 3150 0    50   Input ~ 0
I2C_SDA
Text GLabel 8800 3250 0    50   Input ~ 0
I2C_SCL
Text GLabel 9550 3150 0    50   Input ~ 0
MOSI
Text GLabel 9550 3250 0    50   Input ~ 0
MISO
Text GLabel 9550 3350 0    50   Input ~ 0
SCK
Text GLabel 9550 3450 0    50   Input ~ 0
CS
$Comp
L power:GND #PWR0138
U 1 1
P 9650 4950
F 0 "#PWR0138" H 9650 4700 50  0001 C CNN
F 1 "GND" H 9655 4777 50  0000 C CNN
F 2 "" H 9650 4950 50  0001 C CNN
F 3 "" H 9650 4950 50  0001 C CNN
	1    9650 4950
	1    0    0    -1  
$EndComp
$Comp
L power:+3.3V #PWR0139
U 1 1
P 9650 4250
F 0 "#PWR0139" H 9650 4100 50  0001 C CNN
F 1 "+3.3V" H 9665 4423 50  0000 C CNN
F 2 "" H 9650 4250 50  0001 C CNN
F 3 "" H 9650 4250 50  0001 C CNN
	1    9650 4250
	1    0    0    -1  
$EndComp
Text GLabel 9650 4650 0    50   Input ~ 0
USART2_RTS
Text GLabel 9650 4750 0    50   Input ~ 0
USART2_CTS
Text GLabel 9650 4350 0    50   Input ~ 0
ADC_1
Text GLabel 9650 4450 0    50   Input ~ 0
ADC_8
Text GLabel 9650 4550 0    50   Input ~ 0
ADC_9
Connection ~ 2650 2950
NoConn ~ 5100 5150
NoConn ~ 5200 5150
NoConn ~ 5650 6400
NoConn ~ 2400 3250
NoConn ~ 2400 3350
NoConn ~ 2400 3450
NoConn ~ 2400 3550
NoConn ~ 2400 3650
$Comp
L Mechanical:MountingHole_Pad H1
U 1 1
P 7900 5600
F 0 "H1" H 8000 5603 50  0000 L CNN
F 1 "MountingHole_Pad" H 8000 5558 50  0001 L CNN
F 2 "MountingHole:MountingHole_2.2mm_M2_DIN965_Pad" H 7900 5600 50  0001 C CNN
F 3 "~" H 7900 5600 50  0001 C CNN
F 4 "" H 7900 5600 50  0001 C CNN "LCSC Part #"
F 5 "0" H 7900 5600 50  0001 C CNN "LCSC Part"
	1    7900 5600
	1    0    0    -1  
$EndComp
$Comp
L Mechanical:MountingHole_Pad H2
U 1 1
P 8200 5600
F 0 "H2" H 8300 5603 50  0000 L CNN
F 1 "MountingHole_Pad" H 8300 5558 50  0001 L CNN
F 2 "MountingHole:MountingHole_2.2mm_M2_DIN965_Pad" H 8200 5600 50  0001 C CNN
F 3 "~" H 8200 5600 50  0001 C CNN
F 4 "" H 8200 5600 50  0001 C CNN "LCSC Part #"
F 5 "0" H 8200 5600 50  0001 C CNN "LCSC Part"
	1    8200 5600
	1    0    0    -1  
$EndComp
$Comp
L Mechanical:MountingHole_Pad H3
U 1 1
P 8500 5600
F 0 "H3" H 8600 5603 50  0000 L CNN
F 1 "MountingHole_Pad" H 8600 5558 50  0001 L CNN
F 2 "MountingHole:MountingHole_2.2mm_M2_DIN965_Pad" H 8500 5600 50  0001 C CNN
F 3 "~" H 8500 5600 50  0001 C CNN
F 4 "" H 8500 5600 50  0001 C CNN "LCSC Part #"
F 5 "0" H 8500 5600 50  0001 C CNN "LCSC Part"
	1    8500 5600
	1    0    0    -1  
$EndComp
$Comp
L Mechanical:MountingHole_Pad H4
U 1 1
P 8800 5600
F 0 "H4" H 8900 5603 50  0000 L CNN
F 1 "MountingHole_Pad" H 8900 5558 50  0001 L CNN
F 2 "MountingHole:MountingHole_2.2mm_M2_DIN965_Pad" H 8800 5600 50  0001 C CNN
F 3 "~" H 8800 5600 50  0001 C CNN
F 4 "" H 8800 5600 50  0001 C CNN "LCSC Part #"
F 5 "0" H 8800 5600 50  0001 C CNN "LCSC Part"
	1    8800 5600
	1    0    0    -1  
$EndComp
$Comp
L power:GND #PWR01
U 1 1
P 7900 5850
F 0 "#PWR01" H 7900 5600 50  0001 C CNN
F 1 "GND" H 7905 5677 50  0000 C CNN
F 2 "" H 7900 5850 50  0001 C CNN
F 3 "" H 7900 5850 50  0001 C CNN
	1    7900 5850
	1    0    0    -1  
$EndComp
Wire Wire Line
	7900 5850 7900 5800
Wire Wire Line
	8200 5700 8200 5800
Wire Wire Line
	8200 5800 7900 5800
Connection ~ 7900 5800
Wire Wire Line
	7900 5800 7900 5700
Wire Wire Line
	8500 5700 8500 5800
Wire Wire Line
	8500 5800 8200 5800
Connection ~ 8200 5800
Wire Wire Line
	8800 5700 8800 5800
Wire Wire Line
	8800 5800 8500 5800
Connection ~ 8500 5800
Text GLabel 5000 5150 1    50   Input ~ 0
RST
Text GLabel 9650 4850 0    50   Input ~ 0
SYS_WAKEUP
$Comp
L Connector_Generic:Conn_01x08 J7
U 1 1
P 9850 4550
F 0 "J7" H 9930 4542 50  0000 L CNN
F 1 "GPIO" H 9930 4451 50  0000 L CNN
F 2 "Connector_PinHeader_2.54mm:PinHeader_1x08_P2.54mm_Vertical" H 9850 4550 50  0001 C CNN
F 3 "~" H 9850 4550 50  0001 C CNN
F 4 "" H 9850 4550 50  0001 C CNN "LCSC Part #"
F 5 "0" H 9850 4550 50  0001 C CNN "LCSC Part"
	1    9850 4550
	1    0    0    -1  
$EndComp
NoConn ~ 4600 7150
$Comp
L rj_microprocessors:STM32L010K4T6 U3
U 1 1
P 4350 7050
F 0 "U3" H 5450 8900 50  0000 L CNN
F 1 "STM32L010K4T6" H 4750 7400 50  0000 L CNN
F 2 "Package_QFP:LQFP-32_7x7mm_P0.8mm" H 4300 7250 50  0001 C CNN
F 3 "" H 4450 7150 50  0001 C CNN
F 4 " C529416" H 4350 7050 50  0001 C CNN "LCSC Part #"
F 5 " C529416" H 4350 7050 50  0001 C CNN "LCSC Part"
	1    4350 7050
	1    0    0    -1  
$EndComp
Text GLabel 4250 6300 0    50   Input ~ 0
HSE_IN
Text GLabel 2850 3150 2    50   Input ~ 0
HSE_IN
$Comp
L Device:R CFG1
U 1 1
P 2650 3150
F 0 "CFG1" V 2750 3150 50  0000 C CNN
F 1 "0" V 2650 3100 50  0000 C CNN
F 2 "Jumper:SolderJumper-2_P1.3mm_Open_TrianglePad1.0x1.5mm" V 2580 3150 50  0001 C CNN
F 3 "~" H 2650 3150 50  0001 C CNN
F 4 "" H 2650 3150 50  0001 C CNN "LCSC Part #"
F 5 "0" H 2650 3150 50  0001 C CNN "LCSC Part"
	1    2650 3150
	0    1    1    0   
$EndComp
Wire Wire Line
	2400 3150 2500 3150
Wire Wire Line
	2800 3150 2850 3150
Wire Wire Line
	850  1150 1450 1150
$Comp
L Device:R R9
U 1 1
P 1900 6600
F 0 "R9" V 2000 6550 50  0000 L CNN
F 1 "10k" V 1900 6550 50  0000 L CNN
F 2 "Resistor_SMD:R_0402_1005Metric" V 1830 6600 50  0001 C CNN
F 3 "~" H 1900 6600 50  0001 C CNN
F 4 " C25744" H 1900 6600 50  0001 C CNN "LCSC Part #"
F 5 " C25744" H 1900 6600 50  0001 C CNN "LCSC Part"
	1    1900 6600
	0    -1   -1   0   
$EndComp
Wire Wire Line
	1700 6600 1750 6600
Wire Wire Line
	2100 6600 2050 6600
$EndSCHEMATC
